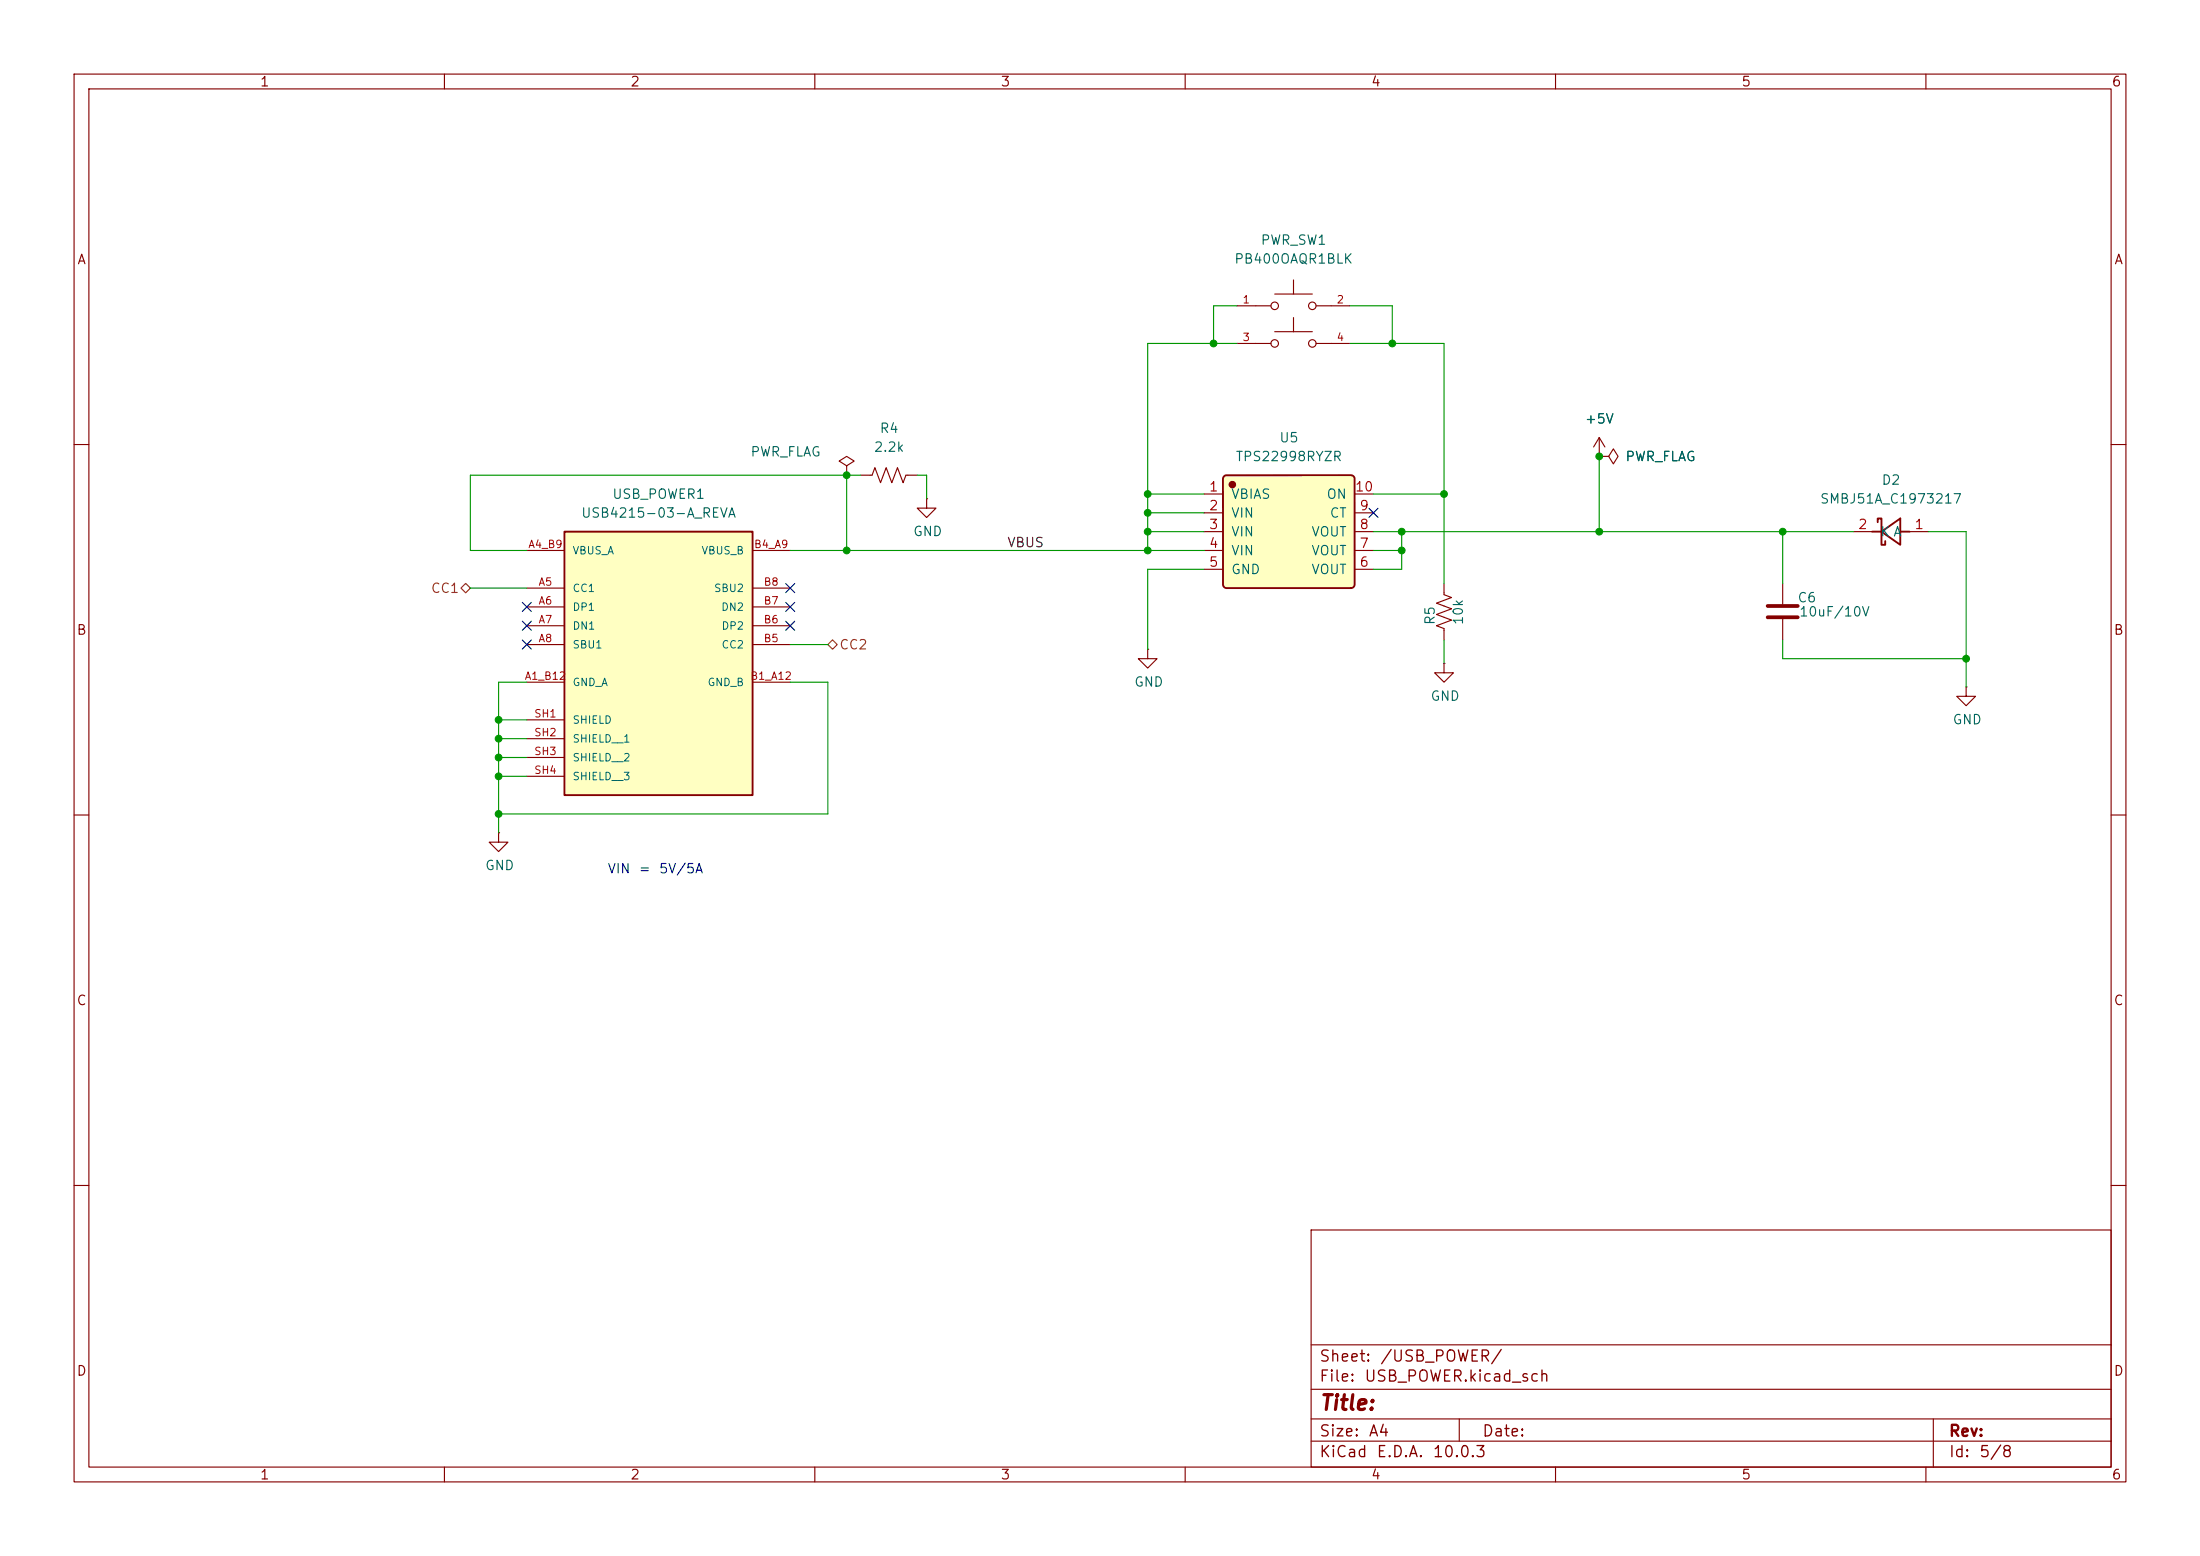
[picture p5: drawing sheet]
<svg xmlns="http://www.w3.org/2000/svg" width="297mm" height="210mm" viewBox="0 0 297 210" stroke-linecap="round" stroke-linejoin="round" font-family="sans-serif">
<g fill="none" stroke="#840000" stroke-width=".15">
<path d="M10 10h277v190h-277zM12 12h273v186h-273zM60 10v2M110 10v2M160 10v2M210 10v2M260 10v2M172.1 39.7h5.1M174.6 37.8v1.9M167 41.3h4.6M167 46.4h4.6M172.1 44.8h5.1"/>
<path d="M174.6 42.9v1.9M177.7 41.3h4.5M177.7 46.4h4.5M215.9 59.1l-.8 1.2M215.9 59.1l.8 1.2M215.9 59.1v2.5M10 60h2M194.9 78.7v1.6l1.1 .3-2.1 .8 2.1 .8-2.1 .7 2.1 .8-2.1 .8 1 .3v1.6M215.9 61.6h.1M285 60h2M194.9 89.5v1.3h1.3l-1.3 1.3-1.2-1.3h1.2M194.9 89.5h.1"/>
<path d="M10 110h2M285 110h2M10 160h2M177 166h108v32h-108zM285 160h2M60 198v2M110 198v2M160 198v2M177 194.5h108M177 191.5h108M177 187.5h108M177 181.5h108"/>
<path d="M197 191.5v3M210 198v2M260 198v2M261 191.5v6.5"/>
<circle cx="172.1" cy="46.4" r=".51"/>
<circle cx="172.1" cy="41.3" r=".51"/>
<circle cx="177.2" cy="41.3" r=".51"/>
<circle cx="177.2" cy="46.4" r=".51"/>
</g>
<path d="M165.2 64.3l.3-.2h16.9l.3 .2 .2 .2v14.4a.51 .51 0 0 1-.5 .5h-16.8l-.4-.2-.1-.2v-14.4z" fill="#ffffc2"/>
<circle cx="166.4" cy="65.4" r=".38" fill="#840000" stroke="#840000" stroke-width=".25"/>
<path d="M165.2 64.3l.3-.2h16.9l.3 .2 .2 .2v14.4a.51 .51 0 0 1-.5 .5h-16.8l-.4-.2-.1-.2v-14.4zM252.7 71.8h1.3M253.5 70.5v-.5h.5v3.5h.5v-.5M254 71.8l2.5-1.8v3.5zM256.5 71.8h1.3" fill="none" stroke="#840000" stroke-width=".25"/>
<g fill="none" stroke="#840000" stroke-width=".15">
<path d="M114.3 62.9l1-.7-1-.6-1 .6 1 .7v1.2M114.3 64.1h.1M116.2 64.1h1.5l.4-1 .8 2.1 .7-2.1 .8 2.1 .8-2.1 .7 2.1 .4-1.1h1.5M125.1 67.3v1.3h1.3l-1.3 1.3-1.3-1.3h1.3M125.1 67.3h.1M162.6 66.7h2.5M162.6 69.2h2.5M162.6 71.8h2.5M162.6 74.3h2.5M162.6 76.8h2.5M182.9 66.7h2.5M182.9 69.2h2.5"/>
<path d="M182.9 71.8h2.5M182.9 74.3h2.5M182.9 76.8h2.5M215.9 61.6h1.3l.6-1 .6 1-.6 1-.6-1M215.9 61.6h.1M240.7 78.7v2.8M250.2 71.8h2.5M257.8 71.8h2.5M154.9 87.6v1.3h1.3l-1.3 1.3-1.2-1.3h1.2M154.9 87.6h.1M240.7 83.6v2.8M265.4 92.7v1.3h1.3l-1.3 1.3-1.2-1.3h1.2"/>
<path d="M265.4 92.7h.1M67.3 112.4v1.3h1.3l-1.3 1.2-1.3-1.2h1.3M67.3 112.4h.1"/>
</g>
<path d="M238.6 81.8h4.1M238.6 83.3h4.1" fill="none" stroke="#840000" stroke-width=".51"/>
<path d="M76.2 71.8h25.4v35.5h-25.4z" fill="#ffffc2"/>
<path d="M76.2 71.8h25.4v35.5h-25.4z" fill="none" stroke="#840000" stroke-width=".25"/>
<g fill="none" stroke="#840000" stroke-width=".15">
<path d="M71.1 74.3h5.1M71.1 79.4h5.1M101.6 74.3h5.1M101.6 79.4h5.1M215.9 61.6h.1M71.1 92.1h5.1M71.1 81.9h5.1M71.1 84.5h5.1M71.1 87h5.1M71.1 97.2h5.1M71.1 99.7h5.1M101.6 92.1h5.1"/>
<path d="M101.6 81.9h5.1M101.6 84.5h5.1M101.6 87h5.1M71.1 102.2h5.1M71.1 104.8h5.1"/>
</g>
<path d="M62.2 79.4l.7-.7 .6 .7-.6 .6zM111.8 87l.6-.6 .6 .6-.6 .6z" fill="none" stroke="#725600" stroke-width=".15"/>
<g fill="none" stroke="#009600" stroke-width=".15">
<path d="M167 41.3h-3.2v5.1M167 46.4h-12.1v27.9M182.2 46.4h12.7v32.3M182.2 41.3h5.8v5.1M63.5 79.4h7.6M106.7 74.3h55.9M114.3 64.1v10.2M116.2 64.1h-52.7v10.2h7.6M123.8 64.1h1.3v3.2M154.9 71.8h7.7M154.9 66.7h7.7M154.9 69.2h7.7"/>
<path d="M162.6 76.8h-7.7v10.8M185.4 74.3h3.8M185.4 71.8h64.8M185.4 66.7h9.5M189.2 71.8v5h-3.8M215.9 61.6v10.2M240.7 71.8v6.9M260.3 71.8h5.1v20.9M67.3 97.2h3.8M67.3 99.7h3.8M71.1 92.1h-3.8v20.3M106.7 92.1h5.1v17.8h-44.5"/>
<path d="M106.7 87h5.1M194.9 86.4v3.1M240.7 86.4v2.5h24.7M67.3 102.2h3.8M67.3 104.8h3.8"/>
</g>
<g fill="none" stroke="#000084" stroke-width=".15">
<path d="M106.1 78.8l1.2 1.2M107.3 78.8l-1.2 1.2M184.8 68.6l1.2 1.2M186 68.6l-1.2 1.2M70.5 81.3l1.2 1.2M70.5 86.4l1.2 1.2M70.5 83.8l1.2 1.3M71.7 81.3l-1.2 1.2M71.7 86.4l-1.2 1.2M71.7 83.8l-1.2 1.3M106.1 81.3l1.2 1.2M106.1 83.8l1.2 1.3"/>
<path d="M107.3 81.3l-1.2 1.2M107.3 83.8l-1.2 1.3"/>
</g>
<g fill="#009600" stroke="#009600" stroke-width=".14">
<circle cx="189.2" cy="74.3" r=".46"/>
<circle cx="67.3" cy="102.2" r=".46"/>
<circle cx="67.3" cy="99.7" r=".46"/>
<circle cx="67.3" cy="97.2" r=".46"/>
<circle cx="67.3" cy="109.9" r=".46"/>
<circle cx="67.3" cy="104.8" r=".46"/>
<circle cx="154.9" cy="74.3" r=".46"/>
<circle cx="154.9" cy="71.8" r=".46"/>
<circle cx="154.9" cy="69.2" r=".46"/>
<circle cx="154.9" cy="66.7" r=".46"/>
<circle cx="114.3" cy="74.3" r=".46"/>
<circle cx="114.3" cy="64.1" r=".46"/>
<circle cx="215.9" cy="71.8" r=".46"/>
<circle cx="215.9" cy="61.6" r=".46"/>
<circle cx="240.7" cy="71.8" r=".46"/>
<circle cx="265.4" cy="88.9" r=".46"/>
<circle cx="188" cy="46.4" r=".46"/>
<circle cx="189.2" cy="71.8" r=".46"/>
<circle cx="194.9" cy="66.7" r=".46"/>
<circle cx="163.8" cy="46.4" r=".46"/>
</g>
<text font-size="2" fill="#840000" x="178" y="190.8">Title:</text>
<g font-size="1.5" fill="#840000">
<text x="178" y="184.2">Sheet:</text>
<text x="186.2" y="184.2">/USB_POWER/</text>
<text x="178" y="186.9">File:</text>
<text x="184.1" y="186.9">USB_POWER.kicad_sch</text>
<text x="178" y="197.1">KiCad</text>
<text x="178" y="194.3">Size:</text>
<text x="184.7" y="194.3">A4</text>
<text x="185.7" y="197.1">E.D.A.</text>
<text x="193.3" y="197.1">10.0.3</text>
<text x="200" y="194.3">Date:</text>
<text x="263" y="194.3">Rev:</text>
<text x="263" y="197.1">Id:</text>
<text x="267.1" y="197.1">5/8</text>
</g>
<g font-size="1.3" fill="#840000">
<text x="35" y="12">1</text>
<text x="85" y="12">2</text>
<text x="135" y="12">3</text>
<text x="185" y="12">4</text>
<text x="235" y="12">5</text>
<text x="285" y="12">6</text>
<text x="10.3" y="36">A</text>
<text x="285.3" y="36">A</text>
<text x="10.3" y="86">B</text>
<text x="285.3" y="86">B</text>
<text x="10.3" y="136">C</text>
<text x="285.3" y="136">C</text>
<text x="10.3" y="186">D</text>
<text x="285.3" y="186">D</text>
<text x="35" y="200">1</text>
<text x="85" y="200">2</text>
<text x="135" y="200">3</text>
<text x="185" y="200">4</text>
<text x="235" y="200">5</text>
<text x="285" y="200">6</text>
</g>
<g font-size="1.3" fill="#006464">
<text x="166.5" y="35.9">PB400OAQR1BLK</text>
<text x="170.1" y="33.4">PWR_SW1</text>
<text x="118.7" y="58.8">R4</text>
<text x="213.9" y="57.5">+5V</text>
<text x="101.2" y="61.9">PWR_FLAG</text>
<text x="117.9" y="61.3">2.2k</text>
<text x="166.7" y="62.6">TPS22998RYZR</text>
<text x="172.6" y="60">U5</text>
<text x="219.3" y="62.6">PWR_FLAG</text>
<text x="253.9" y="65.7">D2</text>
<text x="78.4" y="70.2">USB4215-03-A_REVA</text>
<text x="82.6" y="67.6">USB_POWER1</text>
<text x="166.1" y="67.6">VBIAS</text>
<text x="166.1" y="70.2">VIN</text>
<text x="179" y="67.6">ON</text>
<text x="179.4" y="70.2">CT</text>
<text x="245.6" y="68.3">SMBJ51A_C1973217</text>
<text x="123.2" y="72.7">GND</text>
<text x="166.1" y="72.7">VIN</text>
<text x="166.1" y="75.3">VIN</text>
<text x="166.1" y="77.8">GND</text>
<text x="176.9" y="77.8">VOUT</text>
<text x="176.9" y="75.3">VOUT</text>
<text x="176.9" y="72.7">VOUT</text>
<text x="253.7" y="72.7">K A</text>
<text x="242.6" y="81.6">C6</text>
<text x="242.8" y="83.5">10uF/10V</text>
<text x="194" y="84.4" transform="rotate(-90 194 84.4)">R5</text>
<text x="197.8" y="84.4" transform="rotate(-90 197.8 84.4)">10k</text>
<text x="153" y="93">GND</text>
<text x="193" y="94.9">GND</text>
<text x="263.5" y="98.1">GND</text>
<text x="65.4" y="117.8">GND</text>
</g>
<g font-size="1.3" fill="#a90000">
<text x="163.1" y="66.6">1</text>
<text x="163.1" y="69.2">2</text>
<text x="163.1" y="71.7">3</text>
<text x="182.8" y="66.6">10</text>
<text x="183.4" y="71.7">8</text>
<text x="183.4" y="69.2">9</text>
<text x="250.8" y="71.7">2</text>
<text x="258.4" y="71.7">1</text>
<text x="163.1" y="74.3">4</text>
<text x="163.1" y="76.8">5</text>
<text x="183.4" y="76.8">6</text>
<text x="183.4" y="74.3">7</text>
</g>
<text font-size="1.3" fill="#0f0f0f" x="135.9" y="74.2">VBUS</text>
<g font-size="1.3" fill="#725600">
<text x="58.1" y="80.3">CC1</text>
<text x="113.2" y="88">CC2</text>
</g>
<g font-size="1.3" fill="#0000c2">
<text x="81.9" y="118.2">VIN</text>
<text x="86.1" y="118.2">=</text>
<text x="88.9" y="118.2">5V/5A</text>
</g>
<g font-size="1" fill="#a90000">
<text x="167.7" y="41.2">1</text>
<text x="180.4" y="41.2">2</text>
<text x="167.7" y="46.3">3</text>
<text x="180.4" y="46.3">4</text>
<text x="71.2" y="74.2">A4_B9</text>
<text x="101.7" y="74.2">B4_A9</text>
<text x="72.6" y="79.3">A5</text>
<text x="72.6" y="81.8">A6</text>
<text x="103" y="81.8">B7</text>
<text x="103" y="79.3">B8</text>
<text x="72.6" y="84.4">A7</text>
<text x="72.6" y="86.9">A8</text>
<text x="103" y="86.9">B5</text>
<text x="103" y="84.4">B6</text>
<text x="70.8" y="92">A1_B12</text>
<text x="101.2" y="92">B1_A12</text>
<text x="72" y="97.1">SH1</text>
<text x="72" y="99.6">SH2</text>
<text x="72" y="102.2">SH3</text>
<text x="72" y="104.7">SH4</text>
</g>
<g font-size="1" fill="#006464">
<text x="77.2" y="75.1">VBUS_A</text>
<text x="94.6" y="75.1">VBUS_B</text>
<text x="77.2" y="80.2">CC1</text>
<text x="77.2" y="82.7">DP1</text>
<text x="96.3" y="80.2">SBU2</text>
<text x="97.3" y="82.7">DN2</text>
<text x="77.2" y="85.2">DN1</text>
<text x="77.2" y="87.8">SBU1</text>
<text x="97.3" y="87.8">CC2</text>
<text x="97.3" y="85.2">DP2</text>
<text x="77.2" y="92.9">GND_A</text>
<text x="95.4" y="92.9">GND_B</text>
<text x="77.2" y="97.9">SHIELD</text>
<text x="77.2" y="100.5">SHIELD__1</text>
<text x="77.2" y="103">SHIELD__2</text>
<text x="77.2" y="105.6">SHIELD__3</text>
</g>
</svg>
